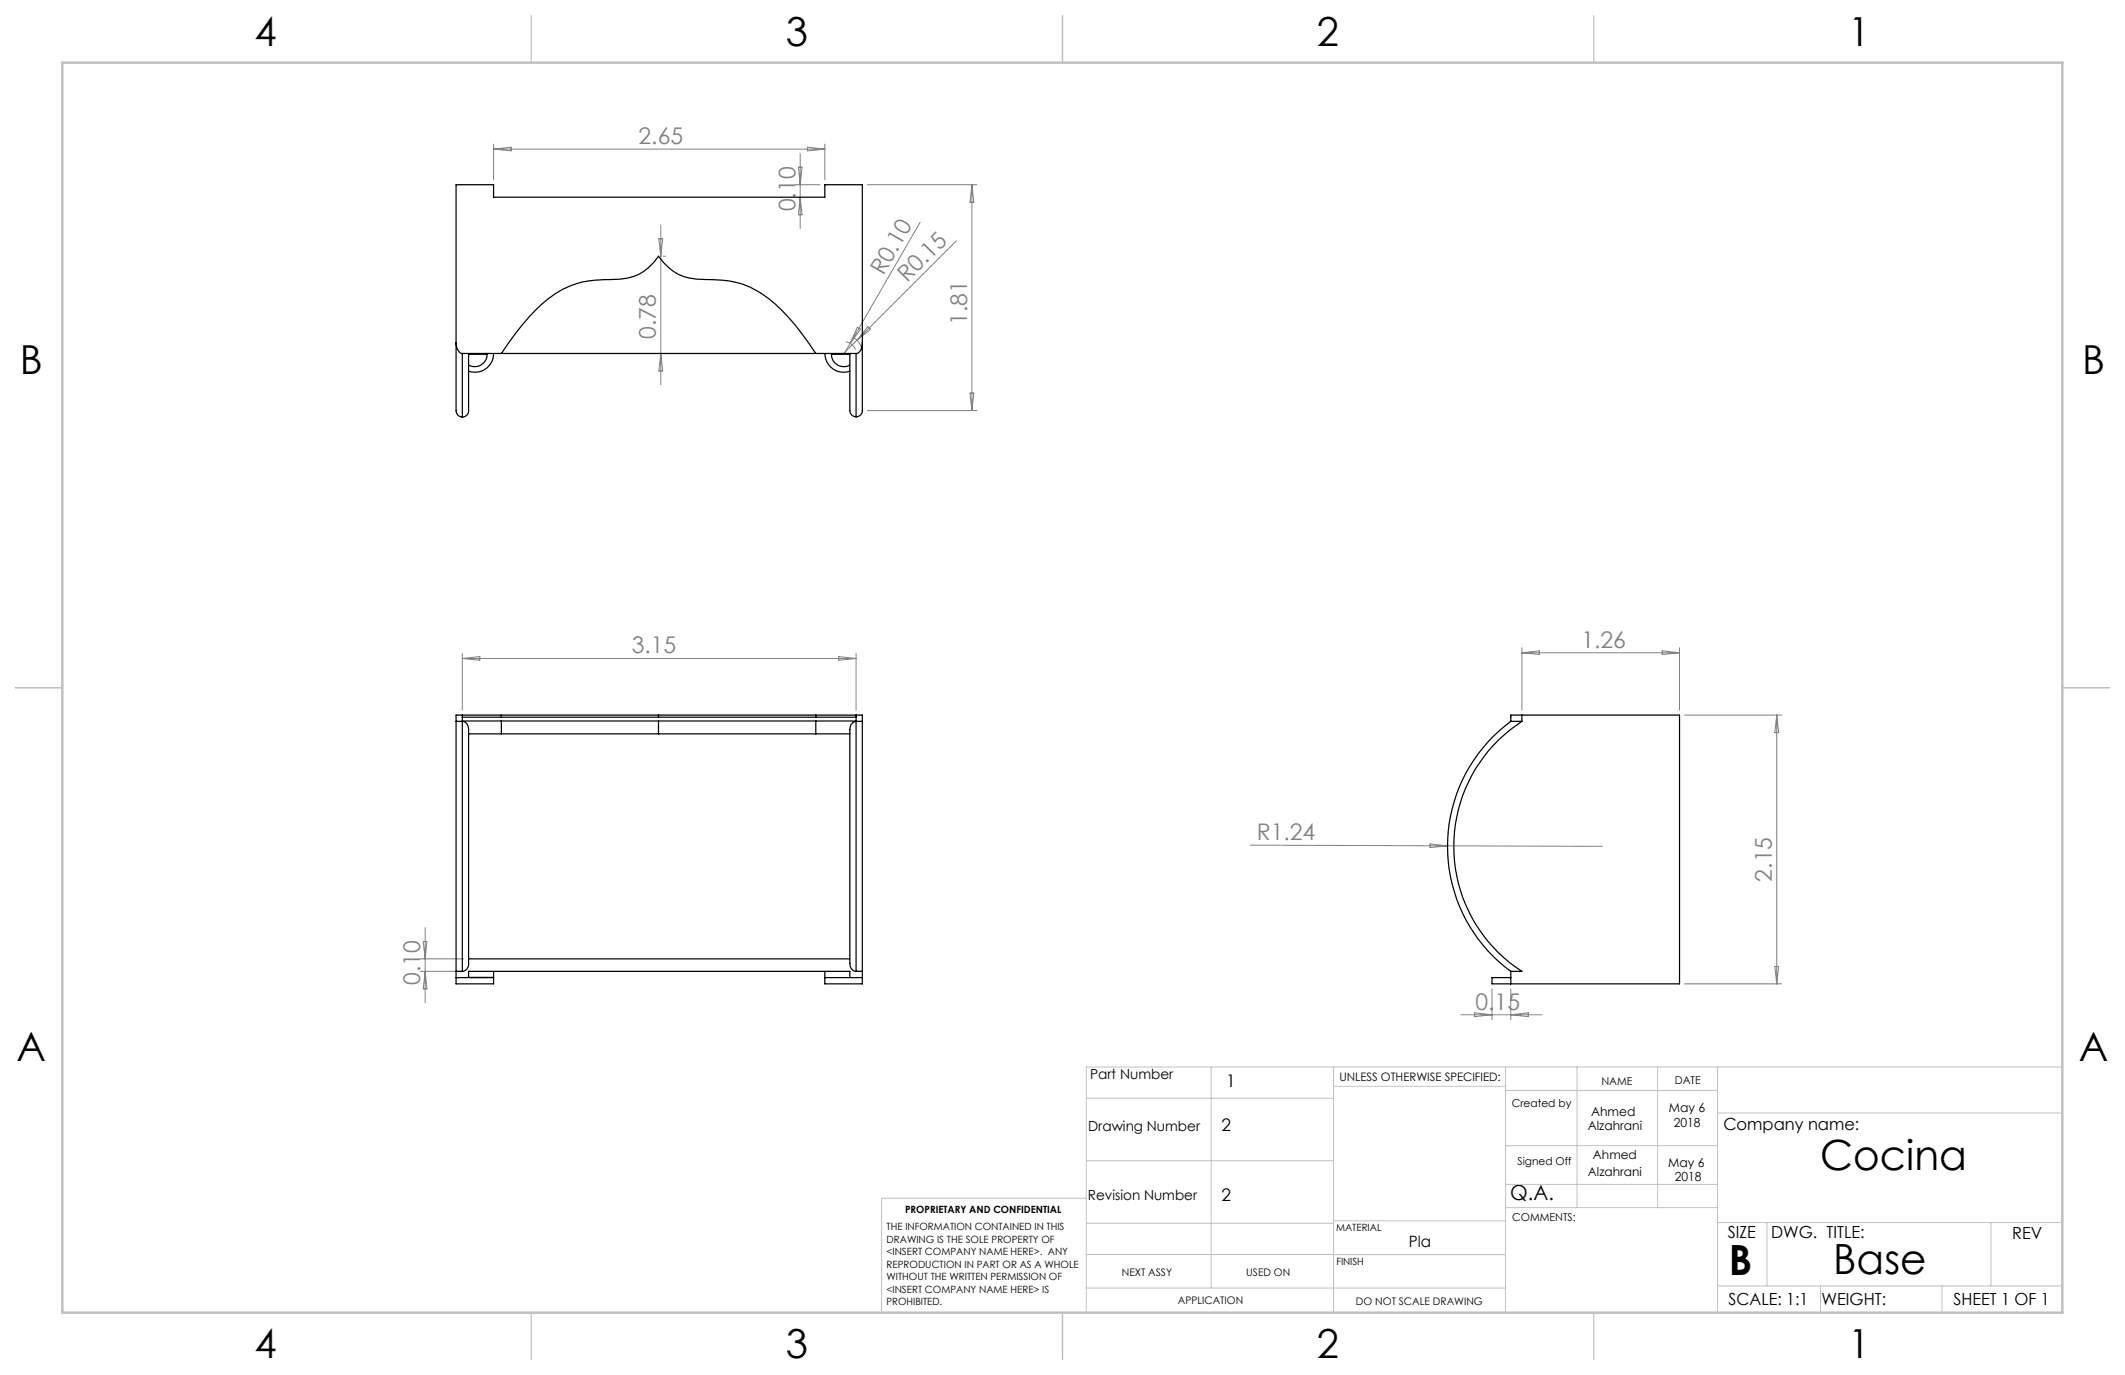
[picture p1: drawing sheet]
<svg xmlns="http://www.w3.org/2000/svg" width="432mm" height="279mm" viewBox="0 0 432 279" stroke-linecap="round" stroke-linejoin="round" font-family="sans-serif">
<g fill="none" stroke="#808080" stroke-width=".2">
<path d="M100.3 29.3v7.2M100.3 30.3h67.3M100.3 30.3l3.6-.4v.8zM161.6 37.5h5M162.2 34h.8l-.4 3.5zM162.6 31.2v15.2M164.1 29.9l3.5 .4-3.5 .4zM167.6 29.3v7.2M176.2 37.5h22.3M197.5 37.5v45.9M197.5 37.5l.4 3.6h-.8zM133.9 48.5h.8l-.4 3.6z"/>
<path d="M134.3 45.7v32.5M134.8 52.1h.5M162.6 40.1l.4 3.5h-.8zM187 45.2l-15.5 26.8M194.3 48.9l-20.2 20.2M134.3 71.8l.4 3.6h-.8zM171.8 69.5a2.57 2.57 0 0 1 2 1.5M173.4 68.5a3.7 3.7 0 0 1 1.7 2.4M174.1 69.1l-2.7 2.7M174.2 66.5l.7 .4-2.1 2.9zM176.4 66.4l.5 .5-2.8 2.2zM197.1 79.9h.8l-.4 3.5z"/>
<path d="M176.2 83.4h22.3M93.9 132.8v11.5M93.9 133.8h80.1M93.9 133.8l3.6-.4v.8zM170.4 133.4l3.6 .4-3.6 .4zM174 132.8v11.5M309.2 131.6v12.7M309.2 132.6h32.1M309.2 132.6l3.6-.3v.7zM337.7 132.3l3.6 .3-3.6 .4zM341.3 131.6v12.7M342.3 145.3h19.7"/>
<path d="M361 145.3v54.6M361 145.3l.4 3.6h-.8zM254.1 171.7l71.5 .3M290.6 171.5l3.5 .4-3.5 .3zM85.4 194.8h8.8M85.4 197.4h8.8M86 191.3h.7l-.3 3.5zM86.4 188.5v15.2M86.4 197.4l.3 3.5h-.7zM342.3 199.9h19.7M360.6 196.4h.8l-.4 3.5zM296.8 206.2h16.5"/>
<path d="M299.6 205.8l3.6 .4-3.6 .4zM303.2 200.9v6.3M307 200.9v6.3M307 206.2l3.6-.4v.8z"/>
</g>
<g fill="none" stroke="#c0c0c0" stroke-width=".2">
<path d="M246.1 216.8v44.9M271 216.8v49.9M305.9 216.8v49.9M320.5 216.8v28.6M336.8 216.8v28.6M349 216.8v49.9M419.1 216.8h-198.4v49.9M220.7 235.9h50.3M220.7 223.2h50.3M271 220.7h34.9M305.9 232.8h43.1M305.9 221.6h43.1"/>
<path d="M349 226.2h70.1M220.7 248.6h50.3M220.7 254.9h50.3M220.7 243.5h-41.6v23.2M271 255h34.9M271 248.1h35M305.9 240.7h43.1M306 245.4h43M349 248.4h70.1M359.1 248.4v12.9M404.6 248.4v12.9M220.7 261.7h85.2"/>
<path d="M349 261.3h70.1M369.9 261.3v5.4M394.6 261.3v5.4"/>
</g>
<path d="M108 3.2v9.5M215.9 3.2v9.5M323.8 3.2v9.5M3.1 139.7h9.6M419.1 139.7h9.5M108 266.7v9.6M215.9 266.7v9.6M323.8 266.7v9.6" fill="none" stroke="#c0c0c0" stroke-width=".25"/>
<path d="M12.7 12.7h406.4v254h-406.4z" fill="none" stroke="#c0c0c0" stroke-width=".5"/>
<g fill="none" stroke="#000" stroke-width=".25">
<path d="M92.7 69.6v13.3a1.46 1.46 0 0 0 1.2 1.8M92.7 69.6a1.92 1.92 0 0 0 1.2 2.2M92.7 69.6v-32.1h7.6v2.6h67.3v-2.6h7.6v32.1M93.9 71.8v12.9M93.9 71.8h80.1M95.2 71.8v11.3a1.3 1.3 0 0 1-1.3 1.6M95.2 72h3.8a2.52 2.52 0 0 1-3.8 2.2M100.3 71.8a3.8 3.8 0 0 1-5.1 3.6M101.9 71.8a41.7 41.7 0 0 1 11-12.2 18.7 18.7 0 0 1 11.5-2.8 10.1 10.1 0 0 0 9.4-4.7 10.2 10.2 0 0 0 9.5 4.7 18.6 18.6 0 0 1 13 3.9 44.7 44.7 0 0 1 9.5 11.1M167.6 71.8a3.8 3.8 0 0 0 5.1 3.6M172.7 71.8v11a1.46 1.46 0 0 0 1.3 1.9M172.7 72h-3.8a2.51 2.51 0 0 0 3.8 2.2"/>
<path d="M174 71.8v12.9M175.2 69.6v13.5a1.29 1.29 0 0 1-1.2 1.6M175.2 69.6a1.84 1.84 0 0 1-1.2 2.2M92.7 146.6v50.8M92.7 146.6h1.2M93.9 146.6v50.8M93.9 146.6a1.46 1.46 0 0 1 1.3 1.6v46.6a2.35 2.35 0 0 1-.7 2.4l-.6 .2M93.9 145.3h-1.2v1.3M93.9 145.3v1.3M93.9 146.5h8M93.9 145.3h8M93.9 145.7h8"/>
<path d="M95.2 149.1h6.7M101.9 149.1h31.9M101.9 146.5h31.9M101.9 145.7h31.9M101.9 145.3h31.9M101.9 145.3v.4M101.9 146.5v2.6M133.8 149.1h32M133.8 146.5h32M133.8 145.7h32M133.8 145.3h32M133.8 145.3v.4"/>
<path d="M133.8 146.5v2.6M165.8 149.1h6.9M165.8 146.5h8.2M165.8 145.3v.4M165.8 146.5v2.6M165.8 145.3h8.2M165.8 145.7h8.2M174 146.6v50.8M174 146.6h1.2M174 146.6a1.54 1.54 0 0 0-1.3 1.6v44.5a10.8 10.8 0 0 0 .1 3.8l.5 .7 .7 .2M174 145.3h1.2v1.3M174 145.3v1.3"/>
<path d="M175.2 146.6v50.8M307 146.6a31.5 31.5 0 0 0 0 50.8M307 146.6h2.2M309.2 146.6a30.2 30.2 0 0 0 0 50.8h-2.2M309.2 145.3h-2.2v1.3M309.2 145.3h32.1v54.6h-34.3M309.2 145.3v1.3M92.7 198.6h7.6h-5.1v-1.2h77.5v1.2M92.7 197.4v2.5h7.6v-2.5M92.7 197.4h1.2M95.2 194.8h77.5M167.6 198.6h7.6"/>
<path d="M167.6 197.4v2.5h7.6v-2.5M174 197.4h1.2M307 198.6h-3.8v1.3h3.8M307 197.4v2.5"/>
</g>
<g font-size="8.5">
<text x="369.9" y="237.7">Cocina</text>
<text x="351.3" y="259">B</text>
<text x="372.5" y="258.9">Base</text>
</g>
<g font-size="8.1">
<text x="51.7" y="9.3">4</text>
<text x="159.7" y="9.3">3</text>
<text x="267.6" y="9.3">2</text>
<text x="375.6" y="9.3">1</text>
<text x="4" y="76">B</text>
<text x="423.1" y="76">B</text>
<text x="3.3" y="215.7">A</text>
<text x="422.4" y="215.7">A</text>
<text x="51.7" y="276">4</text>
<text x="159.7" y="276">3</text>
<text x="267.6" y="276">2</text>
<text x="375.6" y="276">1</text>
</g>
<g font-size="4.7" fill="#808080">
<text x="129.8" y="29.3">2.65</text>
<text x="161.6" y="42.9" transform="rotate(-90 161.6 42.9)">0.10</text>
<text x="179.5" y="56.1" transform="rotate(-60 179.5 56.1)">R0.10</text>
<text x="184.3" y="57.5" transform="rotate(-45 184.3 57.5)">R0.15</text>
<text x="133.3" y="68.9" transform="rotate(-90 133.3 68.9)">0.78</text>
<text x="196.5" y="66.1" transform="rotate(-90 196.5 66.1)">1.81</text>
<text x="321.3" y="131.6">1.26</text>
<text x="128.4" y="132.8">3.15</text>
<text x="255.4" y="170.7">R1.24</text>
<text x="360" y="179.1" transform="rotate(-90 360 179.1)">2.15</text>
<text x="85.4" y="200.1" transform="rotate(-90 85.4 200.1)">0.10</text>
<text x="299.8" y="205.2">0.15</text>
</g>
<text font-size="4.2" x="306.9" y="243.9">Q.A.</text>
<g font-size="3.5">
<text x="249.2" y="220.8">1</text>
<text x="248.2" y="229.8">2</text>
<text x="248.2" y="244.1">2</text>
</g>
<g font-size="3.4">
<text x="350.2" y="229.5">Company name:</text>
<text x="351.1" y="251.6">SIZE</text>
<text x="359.9" y="251.6">DWG. TITLE:</text>
<text x="408.9" y="251.7">REV</text>
<text x="351.2" y="265.2">SCALE: 1:1</text>
<text x="370.1" y="265.3">WEIGHT:</text>
<text x="396.9" y="265.2">SHEET 1 OF 1</text>
</g>
<text font-size="3.2" x="286.3" y="253.3">Pla</text>
<g font-size="2.8">
<text x="221.5" y="219.3">Part Number</text>
<text x="221.1" y="229.7">Drawing Number</text>
<text x="221.1" y="243.9">Revision Number</text>
</g>
<g font-size="2.5">
<text x="323.3" y="226.8">Ahmed</text>
<text x="339.1" y="226">May 6</text>
<text x="322.6" y="229.7">Alzahrani</text>
<text x="340.1" y="228.9">2018</text>
<text x="322.7" y="238.9">Alzahrani</text>
<text x="323.7" y="235.4">Ahmed</text>
<text x="339" y="237.1">May 6</text>
<text x="340.3" y="240">2018</text>
</g>
<text font-size="2.4" x="272.2" y="219.7">UNLESS OTHERWISE SPECIFIED:</text>
<g font-size="2.2">
<text x="325.4" y="220.4">NAME</text>
<text x="340.3" y="220.2">DATE</text>
<text x="307.2" y="224.9">Created by</text>
<text x="308.4" y="236.7">Signed Off</text>
<text x="307.3" y="248.1">COMMENTS:</text>
</g>
<g font-size="2.1">
<text x="227.9" y="259.2">NEXT ASSY</text>
<text x="253.3" y="259.2">USED ON</text>
<text x="239.3" y="265">APPLICATION</text>
<text x="275.5" y="265.1">DO NOT SCALE DRAWING</text>
</g>
<g font-size="2">
<text x="180.2" y="250">THE INFORMATION CONTAINED IN THIS</text>
<text x="183.9" y="246.4">PROPRIETARY AND CONFIDENTIAL</text>
<text x="271.5" y="250.2">MATERIAL</text>
<text x="180.2" y="252.5">DRAWING IS THE SOLE PROPERTY OF</text>
<text x="180.2" y="255.1">&lt;INSERT COMPANY NAME HERE&gt;. ANY</text>
<text x="180.2" y="257.6">REPRODUCTION IN PART OR AS A WHOLE</text>
<text x="271.5" y="257">FINISH</text>
<text x="180.2" y="260.1">WITHOUT THE WRITTEN PERMISSION OF</text>
<text x="180.2" y="262.6">&lt;INSERT COMPANY NAME HERE&gt; IS</text>
<text x="180.2" y="265.2">PROHIBITED.</text>
</g>
</svg>
